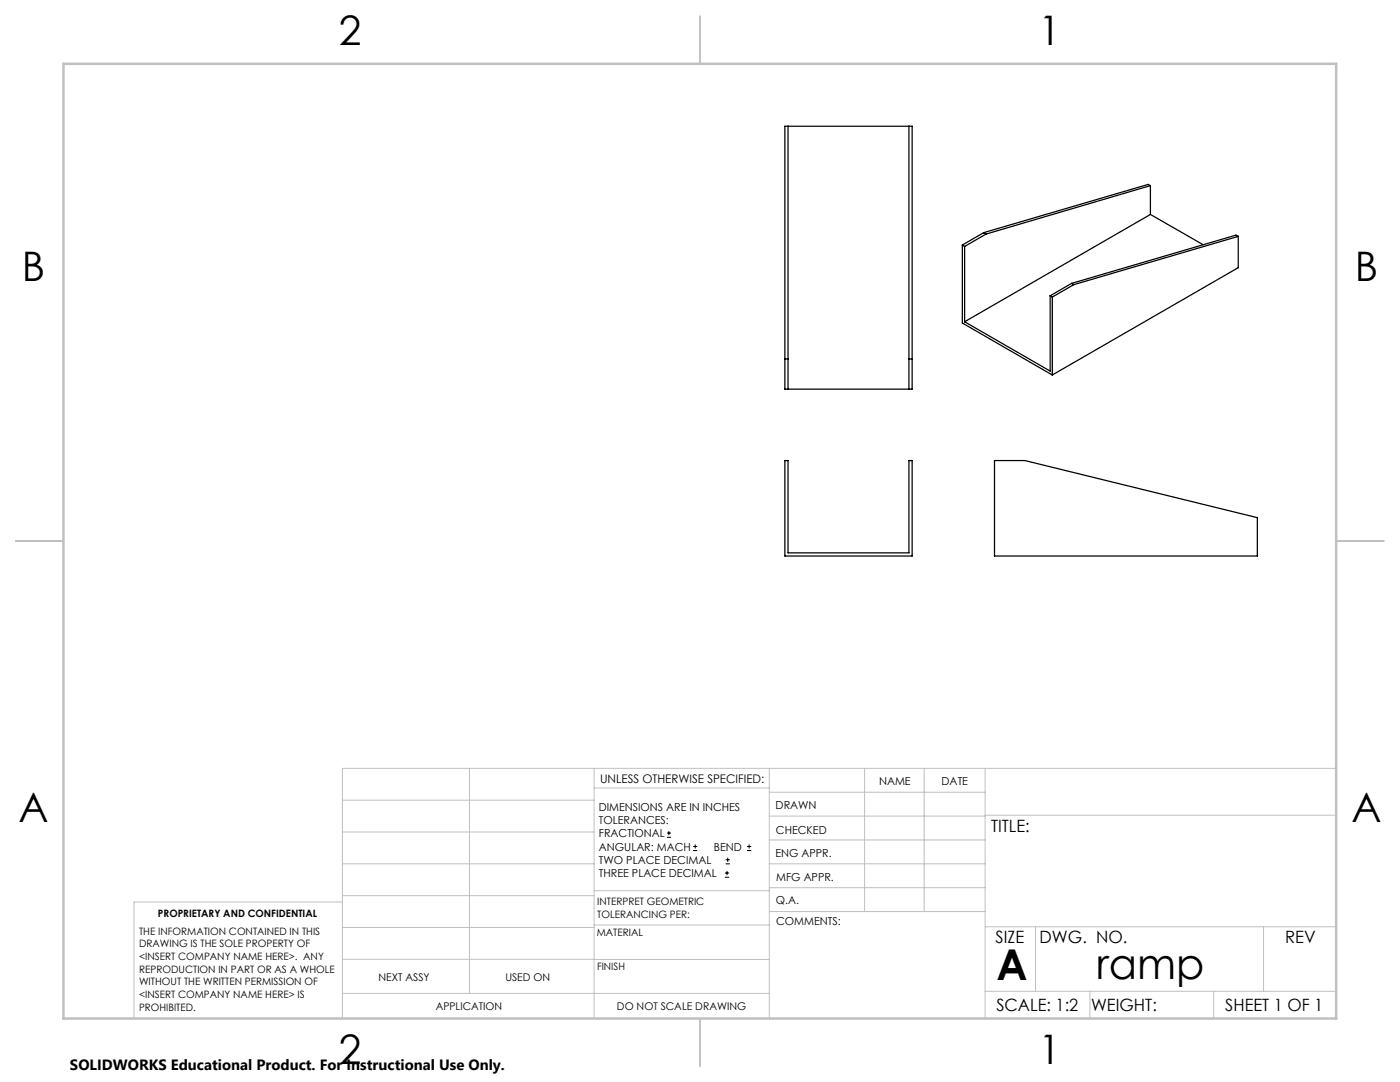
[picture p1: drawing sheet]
<svg xmlns="http://www.w3.org/2000/svg" width="279mm" height="216mm" viewBox="0 0 279 216" stroke-linecap="round" stroke-linejoin="round" font-family="sans-serif">
<g fill="none" stroke="#000" stroke-width=".2">
<path d="M133.1 167.1h.8M133.1 166.2h.8M133.5 165.8v.9M138.3 169.7h.8M138.3 168.9h.8M138.7 168.5v.8M144.7 175h.8M144.7 174.2h.8M144.8 172.4h.9M144.8 171.6h.9M145.1 173.8v.8M145.2 171.1v.9"/>
<path d="M149.1 169.7h.8M149.1 168.9h.8M149.5 168.5v.8"/>
</g>
<g fill="none" stroke="#c0c0c0" stroke-width=".2">
<path d="M68.3 159.7h50.3M93.7 153.3v44.9M118.6 153.3v49.9M118.6 157.2h34.9M153.5 153.3v49.9M153.5 158.1h43.1M172.5 153.3v28.6M184.4 153.3v28.6M196.6 153.3v49.9M266.7 153.3h-198.4v49.9M68.3 178.7h50.3M68.3 172.4h50.3"/>
<path d="M68.3 166h50.3M68.3 180h-41.6v23.2M118.6 177.7h35M153.5 167.6h43.1M153.5 162.8h43.1M153.5 172.4h43.1M153.5 177.1h43.1M196.6 162.7h70.1M68.3 198.2h85.2M68.3 191.4l85.2 .1M68.3 185.1h50.3M118.6 184.6h35"/>
<path d="M153.6 181.9h43M196.6 197.8h70.1M196.6 184.9h70.1M206.7 184.9v12.9M217.5 197.8v5.4M242.2 197.8v5.4M252.2 184.9v12.9"/>
</g>
<path d="M139.7 3.2v9.5M3.1 107.9h9.6M266.7 107.9h9.5M139.7 203.2v9.6" fill="none" stroke="#c0c0c0" stroke-width=".25"/>
<path d="M12.7 12.7h254v190.5h-254z" fill="none" stroke="#c0c0c0" stroke-width=".5"/>
<g fill="none" stroke="#000" stroke-width=".25">
<path d="M156.6 25.2h25.4v52.4h-25.4zM157.3 25.2v52.4M181.4 25.2v52.4M229.6 37v5.8M229.6 37l-32.8 9.7M229.6 37l-.4-.2-32.9 9.6M192.1 48.9v15.6l17.9 10.3M192.1 48.9l.4 .3M192.5 49.2v15M196.3 46.4l-4.2 2.5M196.3 46.4l.5 .3M196.8 46.7l-4.3 2.5"/>
<path d="M209.6 59l.4 .3M209.6 59v15l-17.1-9.8M210 59.3v15.5M213.9 56.6l-4.3 2.4M213.9 56.6l.4 .2M214.3 56.8l-4.3 2.5M229.6 42.8l-37.1 21.4M229.6 42.8l10.5 6M247.1 47.2v6.2l-37.1 21.4M247.1 47.2l-32.8 9.6M247.1 47.2l-.4-.3-32.8 9.7M156.6 71.6h.7"/>
<path d="M181.4 71.6h.6M156.6 91.9h.7v18.4h24.1v-18.4h.6v19h-25.4zM198.5 91.9h6l46.4 11.4v7.6h-52.4z"/>
</g>
<g font-size="8.5">
<text x="198.9" y="195.5">A</text>
<text x="218.8" y="195.4">ramp</text>
</g>
<g font-size="8.1">
<text x="67.6" y="8.9">2</text>
<text x="207.3" y="8.9">1</text>
<text x="4.4" y="56.1">B</text>
<text x="270.4" y="56.1">B</text>
<text x="3.7" y="164.1">A</text>
<text x="269.7" y="164.1">A</text>
<text x="67.6" y="212.4">2</text>
<text x="207.3" y="212.4">1</text>
</g>
<g font-size="3.4">
<text x="197.8" y="166">TITLE:</text>
<text x="198.7" y="188.1">SIZE</text>
<text x="207.5" y="188.1">DWG. NO.</text>
<text x="256.5" y="188.2">REV</text>
<text x="198.8" y="201.7">SCALE: 1:2</text>
<text x="217.7" y="201.8">WEIGHT:</text>
<text x="244.5" y="201.7">SHEET 1 OF 1</text>
</g>
<text font-size="3" x="14" y="213.5">SOLIDWORKS Educational Product. For Instructional Use Only.</text>
<text font-size="2.4" x="119.8" y="156.2">UNLESS OTHERWISE SPECIFIED:</text>
<g font-size="2.2">
<text x="119.5" y="161.8">DIMENSIONS ARE IN INCHES</text>
<text x="154.8" y="161.4">DRAWN</text>
<text x="175.4" y="156.6">NAME</text>
<text x="187.9" y="156.7">DATE</text>
<text x="119.5" y="164.4">TOLERANCES:</text>
<text x="119.5" y="167.1">FRACTIONAL</text>
<text x="154.9" y="166.3">CHECKED</text>
<text x="119.5" y="169.7">ANGULAR: MACH</text>
<text x="119.5" y="172.4">TWO PLACE DECIMAL</text>
<text x="142.5" y="169.7">BEND</text>
<text x="154.8" y="171">ENG APPR.</text>
<text x="119.5" y="175">THREE PLACE DECIMAL</text>
<text x="154.9" y="175.7">MFG APPR.</text>
<text x="154.9" y="180.4">Q.A.</text>
<text x="154.9" y="184.6">COMMENTS:</text>
</g>
<g font-size="2.1">
<text x="75.5" y="195.7">NEXT ASSY</text>
<text x="100.9" y="195.7">USED ON</text>
<text x="86.9" y="201.5">APPLICATION</text>
<text x="123.1" y="201.6">DO NOT SCALE DRAWING</text>
</g>
<g font-size="2">
<text x="31.5" y="182.9">PROPRIETARY AND CONFIDENTIAL</text>
<text x="119.2" y="180.6">INTERPRET GEOMETRIC</text>
<text x="119.2" y="183.1">TOLERANCING PER:</text>
<text x="27.8" y="186.5">THE INFORMATION CONTAINED IN THIS</text>
<text x="27.8" y="189">DRAWING IS THE SOLE PROPERTY OF</text>
<text x="27.8" y="191.6">&lt;INSERT COMPANY NAME HERE&gt;. ANY</text>
<text x="119.1" y="186.7">MATERIAL</text>
<text x="27.8" y="194.1">REPRODUCTION IN PART OR AS A WHOLE</text>
<text x="27.8" y="196.6">WITHOUT THE WRITTEN PERMISSION OF</text>
<text x="119.1" y="193.5">FINISH</text>
<text x="27.8" y="199.1">&lt;INSERT COMPANY NAME HERE&gt; IS</text>
<text x="27.8" y="201.7">PROHIBITED.</text>
</g>
</svg>
